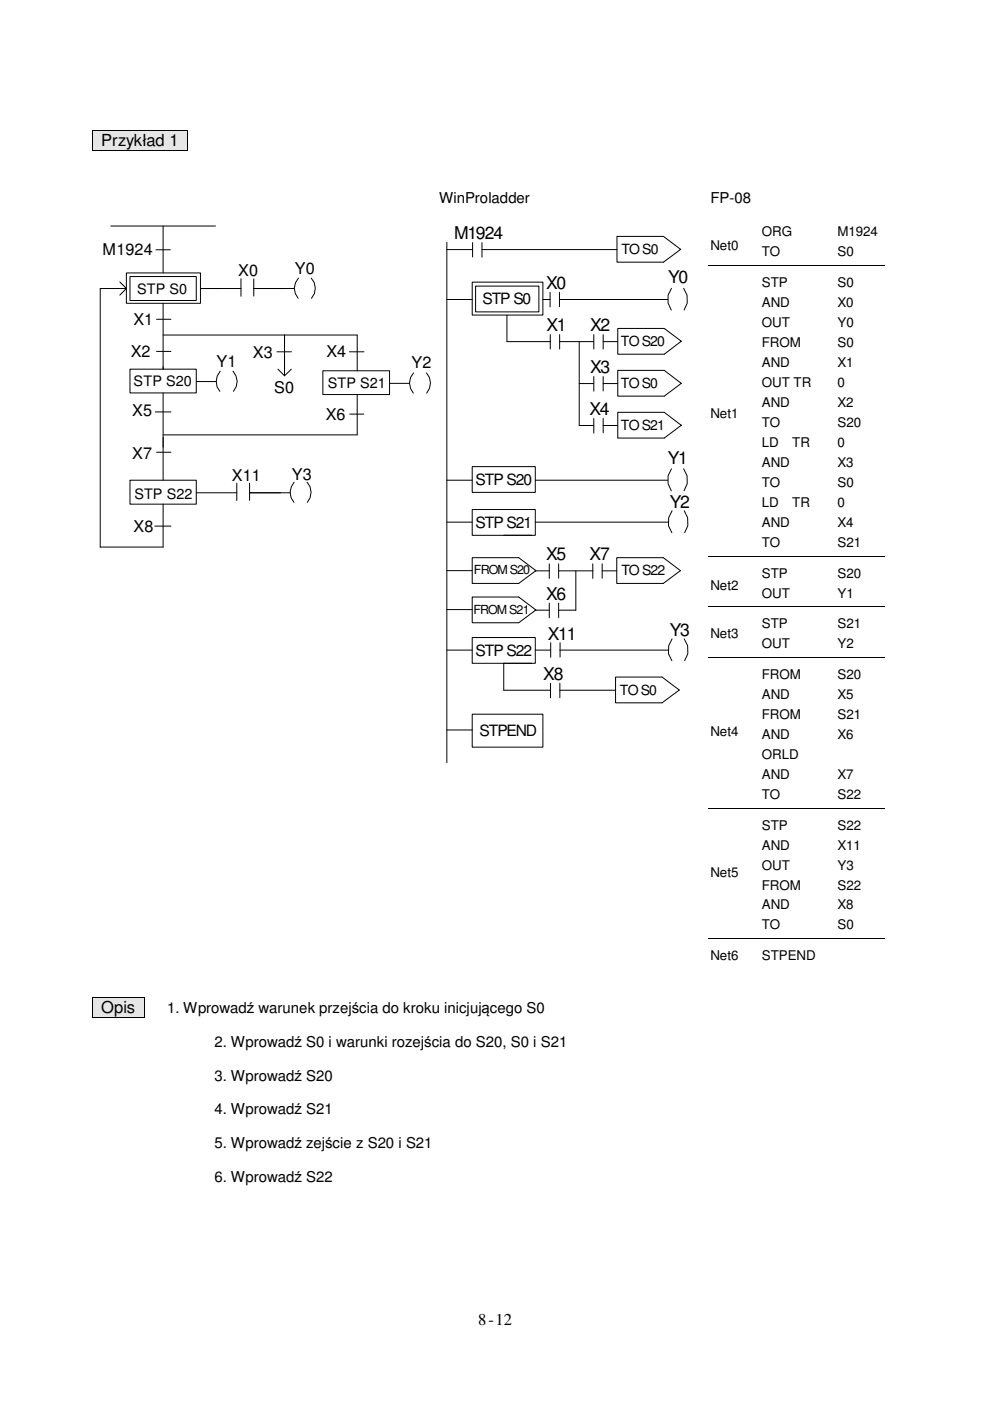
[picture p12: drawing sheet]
<svg xmlns="http://www.w3.org/2000/svg" width="210mm" height="297mm" viewBox="0 0 210 297" stroke-linecap="round" stroke-linejoin="round" font-family="sans-serif">
<g fill="#e6e6e6">
<path d="M19.7 27.6h18.2v4.4h-18.2z"/>
<path d="M38.1 27.6h1.7v4.4h-1.7z"/>
</g>
<path d="M19.5 27.6h.2v.2h-.2zM19.5 31.8h.2v.2h-.2zM39.7 27.6h.1v.2h-.1zM39.7 31.8h.1v.2h-.1z" fill="#000"/>
<path d="M19.6 27.8v4M19.7 27.7h20M19.7 31.9h20M39.8 27.8v4" fill="none" stroke="#000" stroke-width=".21"/>
<path d="M19.5 46.8h73.2v70h-73.2z" fill="#fff"/>
<path d="M19.5 46.7h73.2M19.5 116.8h73.2" fill="none" stroke="#fff" stroke-width=".21"/>
<g fill="none" stroke="#000" stroke-width=".21">
<path d="M23.5 47.9h22.2M25.4 59.8l1.4 1.4M26.8 57.9h15.7v6.4h-15.7zM27.6 58.6h14v5.1h-14zM33.1 53h3M34.6 47.9v10M51.1 59.1v3.7M53.8 59.1v3.7M63.3 59a3.1 3.1 0 0 0-.1 4.2M66 59a3.2 3.2 0 0 1 0 4.2M26.8 61.2h-5.5v54.8h13.3v-9.1M26.8 61.2l-1.4 1.4"/>
<path d="M27.6 78.3h14v5h-14zM33.2 74.5h3M33.2 67.7h3M34.6 64.3v14M34.6 71h41.1v7.6M42.5 61.2h8.6M46.7 78.7a3.2 3.2 0 0 0-.1 4.3M49.4 78.7a3.1 3.1 0 0 1 .1 4.3M53.8 61.2h8.6M58.7 74.6h3.1M58.9 78.3l1.4 1.4M60.3 71v8.7"/>
<path d="M61.8 78.3l-1.5 1.4M68.5 78.6h14.1v5.1h-14.1zM74.1 74.6h3.1M87.7 79.1a3.2 3.2 0 0 0-.1 4.3M90.4 79.1a3.2 3.2 0 0 1 .1 4.3M32.9 87.3h3.3M33.2 95.9h3M34.6 83.3v18.5M41.6 80.9h4.2M74.2 87.8h2.9M75.7 83.7v8.5h-41.1M82.6 81.3h4.2"/>
<path d="M27.6 101.8h14v5.1h-14zM32.8 111.5h3.4M41.6 104.5h8.6M50.2 102.4v3.7M52.9 104.5h8.6M52.9 102.4v3.7M62.4 102.2a3.2 3.2 0 0 0-.1 4.3M65.1 102.2a3.2 3.2 0 0 1 .1 4.3"/>
</g>
<path d="M93.9 46.8h52.6v115.6h-52.6z" fill="#fff"/>
<path d="M93.9 46.7h52.6M93.9 162.4h52.6" fill="none" stroke="#fff" stroke-width=".21"/>
<g fill="none" stroke="#000" stroke-width=".21">
<path d="M94.7 51.4v110.3M94.7 52.9h5.5M100.1 59.8h15v7h-15zM100.2 51.4v3.1M102.2 52.9h28.6M102.2 51.4v3.1M130.8 50.1h9.9l3.6 2.8-3.6 2.7h-9.9zM144.2 52.8v.1M150.1 56.3h10.9M161.2 56.3h15.8M177.2 56.3h10.4M94.7 63.5h5.4"/>
<path d="M100.8 60.7h13.5v5.4h-13.5zM107.5 66.8v5.6h9.2M115.1 63.5h1.5M116.6 62v3.1M116.7 71v3M118.6 62v3M118.7 63.5h22.9M118.7 72.4h7.2M118.7 71v3M122.8 72.4v17.8h3.1M125.9 71v3M125.9 79.8v3.1"/>
<path d="M127.9 71v3M127.9 79.8v3.1M127.9 72.4h3.1M131 78.5h9.8l3.6 2.8-3.6 2.7h-9.8zM131 69.6h9.8l3.6 2.7-3.6 2.8h-9.8zM142.4 61.1l-.8 1.5v1.7l.7 1.4M144.4 72.3v.1M144.9 61.1l.8 1.5v1.7l-.7 1.4M100.1 98.9h13.4v5.5h-13.4zM122.8 81.3h3.1M125.9 88.7v3.1M127.9 88.7v3.1"/>
<path d="M127.9 81.3h3.1M127.9 90.2h3.1M131 87.4h9.8l3.6 2.8-3.6 2.7h-9.8zM142.4 99.4l-.8 1.5v1.6l.7 1.6M144.4 81.2v.1M144.4 90.1v.1M144.9 99.4l.8 1.5v1.6l-.7 1.6M94.7 101.8h5.4M94.7 110.7h5.4M100.1 108h13.4v5.5h-13.4zM100.1 118.2h9.9l3.6 2.8-3.6 2.7h-9.9zM106.8 113.5h5.9"/>
<path d="M113.5 101.8h28.1M113.5 110.7h28.1M116.5 119.5v3.1M118.4 119.5v3.1M125.7 119.5v3.1M127.7 119.5v3.1M130.8 118.2h9.8l3.7 2.8-3.7 2.7h-9.8zM142.5 108.3l-.7 1.5-.1 1.7 .8 1.4M145.1 108.3l.7 1.5v1.7l-.6 1.4M150.1 117.9h10.9M161.2 117.9h15.8M177.2 117.9h10.4"/>
<path d="M94.7 121h5.4M94.7 129.2h5.4M94.7 137.8h5.4M100.1 135.2h13.4v5.4h-13.4zM100.1 126.6h9.9l3.6 2.7-3.6 2.7h-9.9zM113.5 120.9v.1h3M113.5 129.2v.2h3M113.5 137.8h3.3M116.5 127.9v3.1M116.8 136.3v3.1M118.4 121h7.3M118.4 127.9v3"/>
<path d="M118.7 137.8h22.9M118.7 136.3v3M122.1 121v8.4h-3.7M127.7 121h3.1M142.5 135.5l-.7 1.4-.1 1.7 .8 1.5M145.1 135.5l.7 1.4v1.7l-.6 1.5M150.1 128.7h10.9M150.1 139.4h10.9M161.2 128.7h15.8M161.2 139.4h15.8M177.2 128.7h10.4M177.2 139.4h10.4"/>
<path d="M94.7 154.8h5.4M100.1 151.4h15v7h-15zM112.7 140.6h-5.9v5.7h9.9M116.7 144.9v3.1M118.7 146.3h11.8M118.7 144.9v3M130.5 143.6h9.9l3.6 2.7-3.6 2.7h-9.9zM143.9 146.2v.1M150.1 171.4h10.9M161.2 171.4h15.8M177.2 171.4h10.4M150.1 199.1h10.9"/>
<path d="M161.2 199.1h15.8M177.2 199.1h10.4"/>
</g>
<path d="M161 56.3h.2v.1h-.2zM177 56.3h.2v.1h-.2zM161 117.8h.2v.2h-.2zM177 117.8h.2v.2h-.2zM161 128.6h.2v.2h-.2zM161 139.4h.2v.1h-.2zM177 128.6h.2v.2h-.2zM177 139.4h.2v.1h-.2zM161 171.3h.2v.1h-.2zM177 171.3h.2v.1h-.2zM161 199h.2v.1h-.2zM177 199h.2v.1h-.2z" fill="#000"/>
<path d="M19.7 211.4h10.8v4.3h-10.8z" fill="#e6e6e6"/>
<path d="M19.5 211.4h.2v.1h-.2zM19.5 215.6h.2v.1h-.2zM30.5 211.4h.1v.1h-.1zM30.5 215.6h.1v.1h-.1z" fill="#000"/>
<path d="M19.6 211.5v4.1M19.7 211.5h10.8M19.7 215.6h10.8M30.6 211.5v4.1" fill="none" stroke="#000" stroke-width=".21"/>
<g font-size="3.7">
<text x="96.3" y="50.8">M1924</text>
<text x="115.8" y="61.3">X0</text>
<text x="141.6" y="60">Y0</text>
<text x="115.9" y="70.2">X1</text>
<text x="125.1" y="70.3">X2</text>
<text x="125.1" y="79.2">X3</text>
<text x="125" y="88">X4</text>
<text x="141.6" y="98.3">Y1</text>
<text x="142" y="107.7">Y2</text>
<text x="115.8" y="118.8">X5</text>
<text x="125" y="118.8">X7</text>
<text x="115.8" y="127.2">X6</text>
<text x="116.1" y="135.6">X11</text>
<text x="142" y="134.9">Y3</text>
<text x="115.2" y="144.1">X8</text>
</g>
<g font-size="3.5">
<text x="21.5" y="31">Przykład 1</text>
<text x="21.5" y="214.8">Opis</text>
<text x="101.4" y="281">8-12</text>
</g>
<g font-size="3.4">
<text x="21.8" y="54.1">M1924</text>
<text x="50.5" y="58.6">X0</text>
<text x="62.5" y="58">Y0</text>
<text x="28.3" y="68.8">X1</text>
<text x="27.7" y="75.7">X2</text>
<text x="45.9" y="77.7">Y1</text>
<text x="53.6" y="75.8">X3</text>
<text x="69.2" y="75.8">X4</text>
<text x="58.1" y="83.4">S0</text>
<text x="87.2" y="78.1">Y2</text>
<text x="28" y="88.1">X5</text>
<text x="69.1" y="89.2">X6</text>
<text x="28" y="97.4">X7</text>
<text x="49.1" y="101.9">X11</text>
<text x="61.9" y="101.7">Y3</text>
<text x="28.3" y="112.7">X8</text>
</g>
<g font-size="3.3">
<text x="102.3" y="64.4">STP S0</text>
<text x="100.8" y="102.9">STP S20</text>
<text x="100.8" y="112">STP S21</text>
<text x="100.8" y="139.1">STP S22</text>
<text x="101.7" y="156">STPEND</text>
</g>
<g font-size="3.2">
<text x="93.1" y="43">WinProladder</text>
<text x="150.6" y="43">FP-08</text>
<text x="35.4" y="214.8">1. Wprowadź warunek przejścia do kroku inicjującego S0</text>
<text x="45.5" y="222">2. Wprowadź S0 i warunki rozejścia do S20, S0 i S21</text>
<text x="45.5" y="229.1">3. Wprowadź S20</text>
<text x="45.5" y="236.2">4. Wprowadź S21</text>
<text x="45.5" y="243.4">5. Wprowadź zejście z S20 i S21</text>
<text x="45.5" y="250.5">6. Wprowadź S22</text>
</g>
<g font-size="3.1">
<text x="29.1" y="62.2">STP S0</text>
<text x="28.3" y="81.9">STP S20</text>
<text x="69.5" y="82.2">STP S21</text>
<text x="28.5" y="105.7">STP S22</text>
</g>
<g font-size="3">
<text x="131.7" y="53.8">TO S0</text>
<text x="131.7" y="73.3">TO S20</text>
<text x="131.7" y="82.3">TO S0</text>
<text x="131.7" y="91.1">TO S21</text>
<text x="131.7" y="121.9">TO S22</text>
<text x="131.4" y="147.3">TO S0</text>
</g>
<g font-size="2.8">
<text x="150.6" y="53">Net0</text>
<text x="161.5" y="50.1">ORG</text>
<text x="177.5" y="50.1">M1924</text>
<text x="161.5" y="54.4">TO</text>
<text x="177.5" y="54.4">S0</text>
<text x="161.5" y="60.9">STP</text>
<text x="161.5" y="65.1">AND</text>
<text x="177.5" y="60.9">S0</text>
<text x="177.5" y="65.1">X0</text>
<text x="161.5" y="69.3">OUT</text>
<text x="177.5" y="69.3">Y0</text>
<text x="161.5" y="73.6">FROM</text>
<text x="161.5" y="77.8">AND</text>
<text x="177.5" y="73.6">S0</text>
<text x="177.5" y="77.8">X1</text>
<text x="161.5" y="82">OUT TR</text>
<text x="177.5" y="82">0</text>
<text x="150.6" y="88.6">Net1</text>
<text x="161.5" y="86.3">AND</text>
<text x="177.5" y="86.3">X2</text>
<text x="161.5" y="90.5">TO</text>
<text x="161.5" y="94.7">LD</text>
<text x="168" y="94.7">TR</text>
<text x="177.5" y="90.5">S20</text>
<text x="177.5" y="94.7">0</text>
<text x="161.5" y="99">AND</text>
<text x="177.5" y="99">X3</text>
<text x="161.5" y="103.2">TO</text>
<text x="161.5" y="107.4">LD</text>
<text x="168" y="107.4">TR</text>
<text x="177.5" y="103.2">S0</text>
<text x="177.5" y="107.4">0</text>
<text x="161.5" y="111.7">AND</text>
<text x="177.5" y="111.7">X4</text>
<text x="161.5" y="115.9">TO</text>
<text x="177.5" y="115.9">S21</text>
<text x="150.6" y="125.1">Net2</text>
<text x="161.5" y="122.5">STP</text>
<text x="177.5" y="122.5">S20</text>
<text x="161.5" y="126.7">OUT</text>
<text x="177.5" y="126.7">Y1</text>
<text x="150.6" y="135.3">Net3</text>
<text x="161.5" y="133.2">STP</text>
<text x="161.5" y="137.5">OUT</text>
<text x="177.5" y="133.2">S21</text>
<text x="177.5" y="137.5">Y2</text>
<text x="161.5" y="144">FROM</text>
<text x="177.5" y="144">S20</text>
<text x="161.5" y="148.2">AND</text>
<text x="177.5" y="148.2">X5</text>
<text x="161.5" y="152.4">FROM</text>
<text x="177.5" y="152.4">S21</text>
<text x="150.6" y="156.1">Net4</text>
<text x="161.5" y="156.7">AND</text>
<text x="161.5" y="160.9">ORLD</text>
<text x="177.5" y="156.7">X6</text>
<text x="161.5" y="165.1">AND</text>
<text x="177.5" y="165.1">X7</text>
<text x="161.5" y="169.4">TO</text>
<text x="177.5" y="169.4">S22</text>
<text x="161.5" y="175.9">STP</text>
<text x="177.5" y="175.9">S22</text>
<text x="150.6" y="186">Net5</text>
<text x="161.5" y="180.1">AND</text>
<text x="161.5" y="184.4">OUT</text>
<text x="177.5" y="180.1">X11</text>
<text x="177.5" y="184.4">Y3</text>
<text x="161.5" y="188.6">FROM</text>
<text x="177.5" y="188.6">S22</text>
<text x="161.5" y="192.8">AND</text>
<text x="161.5" y="197.1">TO</text>
<text x="177.5" y="192.8">X8</text>
<text x="177.5" y="197.1">S0</text>
<text x="150.6" y="203.6">Net6</text>
<text x="161.5" y="203.6">STPEND</text>
</g>
<g font-size="2.6">
<text x="100.5" y="121.7">FROM S20</text>
<text x="100.4" y="130.2">FROM S21</text>
</g>
</svg>
